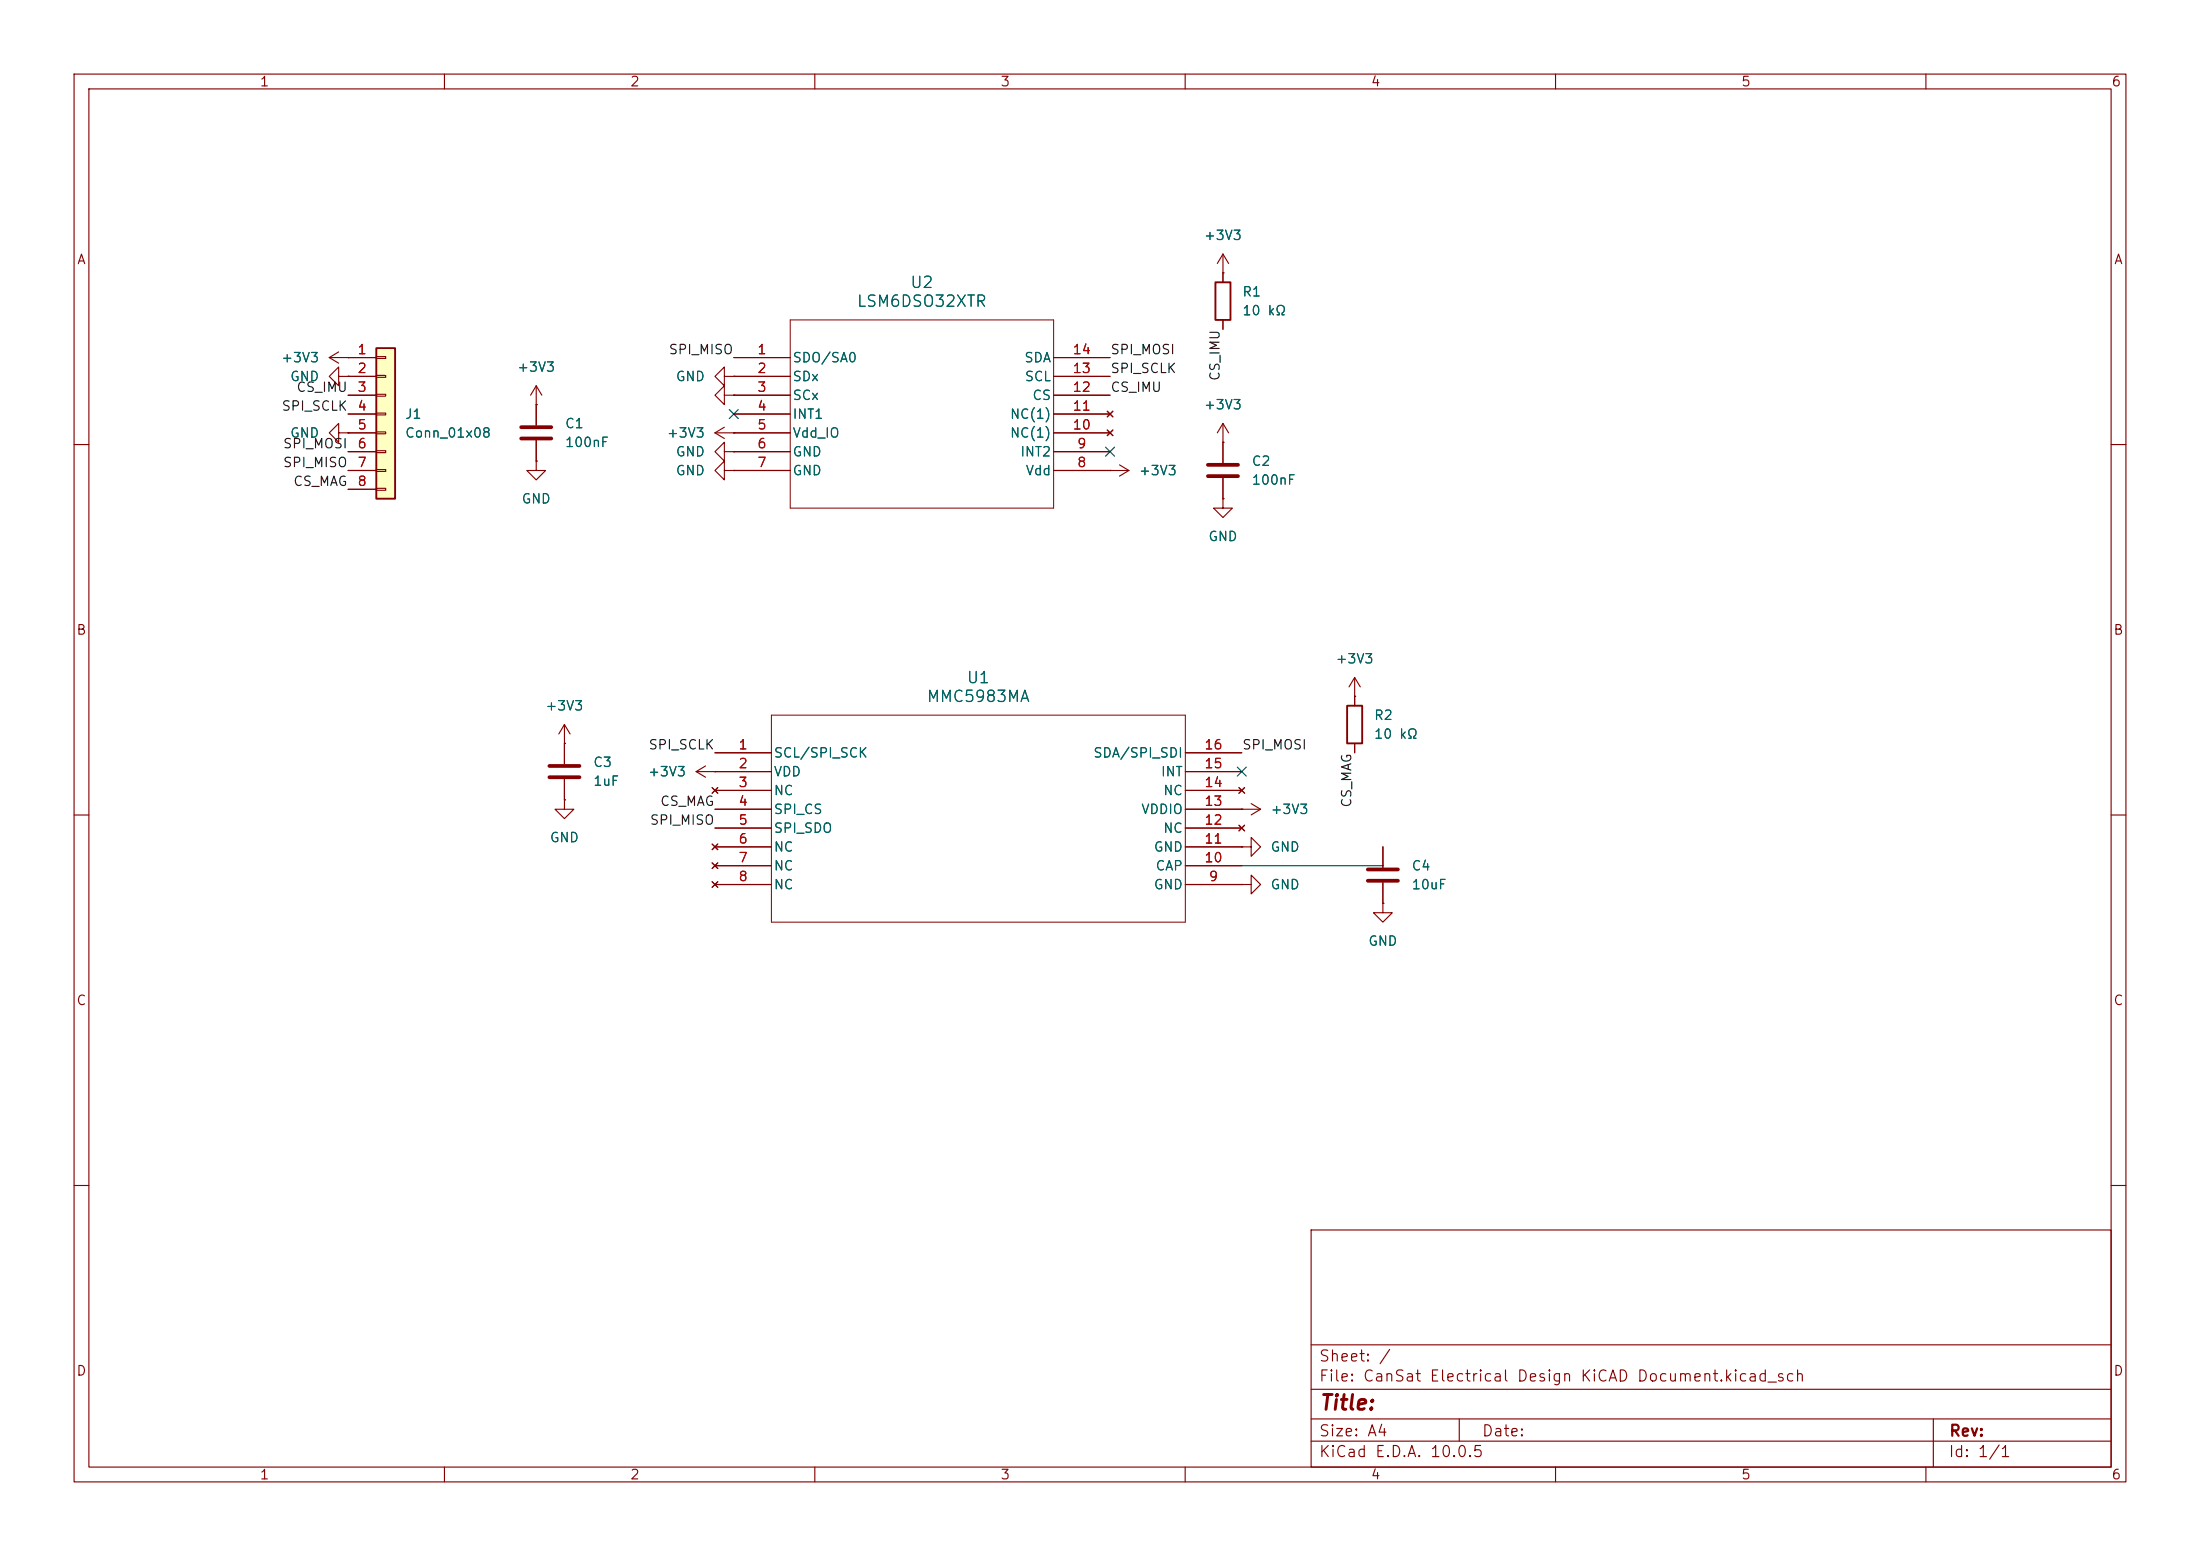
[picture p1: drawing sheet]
<svg xmlns="http://www.w3.org/2000/svg" width="297mm" height="210mm" viewBox="0 0 297 210" stroke-linecap="round" stroke-linejoin="round" font-family="sans-serif">
<g fill="none" stroke="#840000" stroke-width=".15">
<path d="M10 10h277v190h-277zM12 12h273v186h-273zM60 10v2M110 10v2M160 10v2M210 10v2M260 10v2M165.1 36.8h.1M165.1 34.3v3.8M165.1 34.3l-.8 1.3M165.1 34.3l.8 1.3M45.7 50.8v-1.3l-1.3 1.3 1.3 1.3v-1.3h1.3"/>
<path d="M47 50.8h.1M72.4 54.6h.1M72.4 52.1l-.8 1.2M72.4 52.1l.8 1.2M72.4 52.1v2.5M96.5 58.4h10.2M96.5 58.4l1.3 .8M97.8 53.3v-1.2l-1.3 1.2 1.3 1.3v-1.3h1.3M97.8 50.8v-1.3l-1.3 1.3 1.3 1.3v-1.3h1.3M97.8 57.7l-1.3 .7M99.1 58.4h.1M99.1 53.3h.1"/>
<path d="M99.1 50.8h.1M99.1 48.3h7.6M99.1 50.8h7.6M99.1 53.3h7.6M99.1 55.9h7.6M142.2 48.3h7.7M142.2 50.8h7.7M142.2 53.3h7.7M142.2 55.9h7.7M142.2 58.4h7.7M149.5 58l.7 .8M149.5 55.5l.7 .8"/>
<path d="M150.2 58l-.7 .8M150.2 55.5l-.7 .8M165.1 59.7h.1M165.1 43.2v1.3M165.1 57.2v5.3M165.1 57.2l-.8 1.2M165.1 57.2l.8 1.2M10 60h2M97.8 61v-1.3l-1.3 1.3 1.3 1.2v-1.2h1.3M99.1 61h.1M99.1 61h7.6M99.1 63.5h7.6"/>
<path d="M142.2 61h7.7M142.2 63.5h10.2M149.9 63.5h.1M151.1 62.7l1.3 .8M152.4 63.5l-1.3 .8M165.1 67.3v1.3h1.3l-1.3 1.3-1.3-1.3h1.3M165.1 67.3h.1M165.1 64.5v2.8M285 60h2M76.2 97.8v5.3M76.2 97.8l-.8 1.3M76.2 97.8l.8 1.3"/>
<path d="M182.9 94h.1M182.9 91.4l-.8 1.3M182.9 91.4l.7 1.3M182.9 91.4v3.9M10 110h2M76.2 100.3h.1M76.2 108v1.2h1.3l-1.3 1.3-1.3-1.3h1.3M76.2 108h.1M76.2 105.2v2.8M94 104.1l1.2 .8M94 104.1h10.1M95.2 103.4l-1.2 .7"/>
<path d="M96.1 106.3l.8 .8M96.1 113.9l.8 .8M96.1 116.5l.8 .7M96.1 119l.8 .8M96.5 104.1h.1M96.5 109.2h7.6M96.5 101.6h7.6M96.5 106.7h7.6M96.5 111.8h7.6M96.5 114.3h7.6M96.5 116.8h7.6M96.5 119.4h7.6"/>
<path d="M96.9 106.3l-.8 .8M96.9 113.9l-.8 .8M96.9 116.5l-.8 .7M96.9 119l-.8 .8M160 109.2h10.2M160 104.1h7.6M160 101.6h7.6M160 106.7h7.6M160 111.8h7.6M160 114.3h7.6M160 116.8h7.6M160 119.4h7.6"/>
<path d="M167.3 111.4l.7 .7M167.3 106.3l.7 .8M167.6 109.2h.1M167.6 119.4h1.3v-1.3l1.3 1.3-1.3 1.3v-1.3M167.6 119.4h.1M167.6 114.3h1.3v-1.3l1.3 1.3-1.3 1.3v-1.3M167.6 114.3h.1M168 111.4l-.7 .7M168 106.3l-.7 .8M168.9 108.5l1.3 .7M170.2 109.2l-1.3 .8M182.9 100.3v1.3"/>
<path d="M186.7 114.3v2.8M186.7 119.1v2.8M285 110h2M186.7 121.9v1.3h1.3l-1.3 1.3-1.3-1.3h1.3M186.7 121.9h.1M10 160h2M177 166h108v32h-108zM285 160h2M60 198v2M110 198v2M160 198v2M177 194.5h108"/>
<path d="M177 191.5h108M177 187.5h108M177 181.5h108M197 191.5v3M210 198v2M260 198v2M261 191.5v6.5"/>
</g>
<path d="M163.1 62.7h4M163.1 64.3h4M74.2 103.4h4M74.2 104.9h4M184.7 117.3h4M184.7 118.9h4" fill="none" stroke="#840000" stroke-width=".51"/>
<path d="M106.7 43.2h35.5v25.4h-35.5zM104.1 96.5h55.9v28h-55.9z" fill="none" stroke="#840000" stroke-width=".14"/>
<path d="M164.1 38.1h2v5.1h-2zM181.9 95.3h2v5h-2z" fill="none" stroke="#840000" stroke-width=".25"/>
<path d="M50.8 47h2.5v20.3h-2.5z" fill="#ffffc2"/>
<path d="M50.8 47h2.5v20.3h-2.5z" fill="none" stroke="#840000" stroke-width=".25"/>
<g fill="none" stroke="#840000" stroke-width=".15">
<path d="M165.1 36.8h.1M165.1 36.8v1.3M44.4 48.3h6.4M44.4 48.3l1.3 .7M45.7 58.4v-1.2l-1.3 1.2 1.3 1.3v-1.3h1.3M45.7 47.5l-1.3 .8M47 48.3h.1M47 58.4h.1M47 50.8h.1M47 50.8h3.8M47 53.3h3.8M47 55.9h3.8"/>
<path d="M47 58.4h3.8M50.8 48.1h1.3v.3h-1.3zM50.8 50.7h1.3v.2h-1.3zM50.8 53.2h1.3v.3h-1.3zM50.8 55.8h1.3v.2h-1.3zM50.8 58.3h1.3v.2h-1.3zM72.4 54.6h.1M72.4 54.6v2.8M72.4 59.4v2.8M99.1 58.4h.1M99.1 53.3h.1M99.1 50.8h.1"/>
<path d="M99.1 48.3h7.6M99.1 50.8h7.6M99.1 53.3h7.6M99.1 55.9h7.6M99.1 58.4h7.6M142.2 48.3h7.7M142.2 50.8h7.7M142.2 53.3h7.7M142.2 55.9h7.7M142.2 58.4h7.7M149.5 58l.7 .8M149.5 55.5l.7 .8"/>
<path d="M150.2 58l-.7 .8M150.2 55.5l-.7 .8M165.1 59.7h.1M165.1 43.2v1.3M165.1 59.7v2.8M47 61h3.8M47 63.5h3.8M47 66h3.8M50.8 60.8h1.3v.3h-1.3zM50.8 63.4h1.3v.2h-1.3zM50.8 65.9h1.3v.3h-1.3zM72.4 62.2v1.3h1.3l-1.3 1.3-1.3-1.3h1.3"/>
<path d="M72.4 62.2h.1M97.8 63.5v-1.3l-1.3 1.3 1.3 1.3v-1.3h1.3M99.1 63.5h.1M99.1 61h.1M99.1 61h7.6M99.1 63.5h7.6M142.2 61h7.7M142.2 63.5h7.7M149.9 63.5h.1M165.1 67.3h.1M165.1 64.5v2.8M182.9 94h.1"/>
<path d="M182.9 94v1.3M76.2 100.3h.1M76.2 108h.1M76.2 100.3v2.8M76.2 105.2v2.8M96.1 106.3l.8 .8M96.1 113.9l.8 .8M96.1 116.5l.8 .7M96.1 119l.8 .8M96.5 104.1h.1M96.5 101.6h7.6M96.5 104.1h7.6"/>
<path d="M96.5 106.7h7.6M96.5 109.2h7.6M96.5 111.8h7.6M96.5 114.3h7.6M96.5 116.8h7.6M96.5 119.4h7.6M96.9 106.3l-.8 .8M96.9 113.9l-.8 .8M96.9 116.5l-.8 .7M96.9 119l-.8 .8M160 101.6h7.6M160 104.1h7.6"/>
<path d="M160 106.7h7.6M160 109.2h7.6M160 111.8h7.6M160 114.3h7.6M160 116.8h7.6M160 119.4h7.6M167.3 111.4l.7 .7M167.3 106.3l.7 .8M167.6 109.2h.1M167.6 119.4h.1M167.6 114.3h.1M168 111.4l-.7 .7"/>
<path d="M168 106.3l-.7 .8M182.9 100.3v1.3M186.7 114.3v2.8M186.7 119.1v2.8M186.7 121.9h.1"/>
</g>
<path d="M70.4 57.7h4M70.4 59.2h4" fill="none" stroke="#840000" stroke-width=".51"/>
<path d="M186.7 114.3v2.5h-19.1" fill="none" stroke="#009600" stroke-width=".15"/>
<path d="M98.5 55.3l1.2 1.2M99.7 55.3l-1.2 1.2M149.3 60.4l1.2 1.2M150.5 60.4l-1.2 1.2M167 103.5l1.2 1.2M168.2 103.5l-1.2 1.2" fill="none" stroke="#000084" stroke-width=".15"/>
<text font-size="2" fill="#840000" x="178" y="190.8">Title:</text>
<g font-size="1.5" fill="#006464">
<text x="115.6" y="41.8">LSM6DSO32XTR</text>
<text x="122.8" y="39.3">U2</text>
<text x="125" y="95.1">MMC5983MA</text>
<text x="130.4" y="92.6">U1</text>
</g>
<g font-size="1.5" fill="#840000">
<text x="178" y="184.1">Sheet: /</text>
<text x="178" y="186.8">File: CanSat Electrical Design KiCAD Document.kicad_sch</text>
<text x="178" y="197">KiCad E.D.A. 10.0.5</text>
<text x="178" y="194.2">Size: A4</text>
<text x="200" y="194.2">Date:</text>
<text x="263" y="197">Id: 1/1</text>
<text x="263" y="194.2">Rev:</text>
</g>
<g font-size="1.3" fill="#840000">
<text x="35" y="12">1</text>
<text x="85" y="12">2</text>
<text x="135" y="12">3</text>
<text x="185" y="12">4</text>
<text x="235" y="12">5</text>
<text x="285" y="12">6</text>
<text x="10.3" y="36">A</text>
<text x="285.3" y="36">A</text>
<text x="10.2" y="86">B</text>
<text x="285.2" y="86">B</text>
<text x="10.2" y="136">C</text>
<text x="285.2" y="136">C</text>
<text x="10.2" y="186">D</text>
<text x="285.2" y="186">D</text>
<text x="35" y="200">1</text>
<text x="85" y="200">2</text>
<text x="135" y="200">3</text>
<text x="185" y="200">4</text>
<text x="235" y="200">5</text>
<text x="285" y="200">6</text>
</g>
<g font-size="1.3" fill="#006464">
<text x="162.4" y="32.7">+3V3</text>
<text x="167.6" y="40.3">R1</text>
<text x="167.6" y="42.9">10 kΩ</text>
<text x="37.9" y="49.2">+3V3</text>
<text x="39.1" y="51.8">GND</text>
<text x="69.7" y="50.5">+3V3</text>
<text x="91.1" y="51.8">GND</text>
<text x="106.9" y="49.2">SDO/SA0</text>
<text x="106.9" y="51.8">SDx</text>
<text x="138.2" y="49.2">SDA</text>
<text x="138.3" y="51.8">SCL</text>
<text x="39.1" y="59.4">GND</text>
<text x="54.6" y="56.8">J1</text>
<text x="54.6" y="59.4">Conn_01x08</text>
<text x="76.2" y="58.1">C1</text>
<text x="89.9" y="59.4">+3V3</text>
<text x="106.9" y="54.3">SCx</text>
<text x="106.9" y="56.8">INT1</text>
<text x="106.9" y="59.4">Vdd_IO</text>
<text x="136.3" y="59.4">NC(1)</text>
<text x="136.3" y="56.8">NC(1)</text>
<text x="139.3" y="54.3">CS</text>
<text x="162.4" y="55.6">+3V3</text>
<text x="76.2" y="60.7">100nF</text>
<text x="91.1" y="61.9">GND</text>
<text x="91.1" y="64.5">GND</text>
<text x="106.9" y="61.9">GND</text>
<text x="106.9" y="64.5">GND</text>
<text x="137.6" y="61.9">INT2</text>
<text x="138.4" y="64.5">Vdd</text>
<text x="153.7" y="64.5">+3V3</text>
<text x="168.9" y="63.2">C2</text>
<text x="168.9" y="65.7">100nF</text>
<text x="70.3" y="68.3">GND</text>
<text x="163" y="73.4">GND</text>
<text x="180.2" y="89.9">+3V3</text>
<text x="73.5" y="96.2">+3V3</text>
<text x="185.4" y="97.5">R2</text>
<text x="185.4" y="100">10 kΩ</text>
<text x="80" y="103.8">C3</text>
<text x="80" y="106.4">1uF</text>
<text x="87.4" y="105.1">+3V3</text>
<text x="104.4" y="102.6">SCL/SPI_SCK</text>
<text x="104.4" y="105.1">VDD</text>
<text x="104.4" y="107.6">NC</text>
<text x="147.5" y="102.6">SDA/SPI_SDI</text>
<text x="156.6" y="105.1">INT</text>
<text x="156.9" y="107.6">NC</text>
<text x="74.1" y="114">GND</text>
<text x="104.4" y="110.2">SPI_CS</text>
<text x="104.4" y="112.7">SPI_SDO</text>
<text x="154" y="110.2">VDDIO</text>
<text x="156.9" y="112.7">NC</text>
<text x="171.4" y="110.2">+3V3</text>
<text x="104.4" y="115.3">NC</text>
<text x="104.4" y="117.8">NC</text>
<text x="155.7" y="115.3">GND</text>
<text x="155.9" y="117.8">CAP</text>
<text x="171.4" y="115.3">GND</text>
<text x="190.5" y="117.8">C4</text>
<text x="104.4" y="120.3">NC</text>
<text x="155.7" y="120.3">GND</text>
<text x="171.4" y="120.3">GND</text>
<text x="190.5" y="120.3">10uF</text>
<text x="184.6" y="128">GND</text>
</g>
<g font-size="1.3" fill="#0f0f0f">
<text x="39.9" y="53.2">CS_IMU</text>
<text x="90.2" y="48.1">SPI_MISO</text>
<text x="149.8" y="48.1">SPI_MOSI</text>
<text x="149.8" y="50.7">SPI_SCLK</text>
<text x="149.8" y="53.2">CS_IMU</text>
<text x="165" y="51.5" transform="rotate(-90 165 51.5)">CS_IMU</text>
<text x="37.9" y="55.8">SPI_SCLK</text>
<text x="38.1" y="60.8">SPI_MOSI</text>
<text x="38.1" y="63.4">SPI_MISO</text>
<text x="39.5" y="65.9">CS_MAG</text>
<text x="87.5" y="101.5">SPI_SCLK</text>
<text x="167.6" y="101.5">SPI_MOSI</text>
<text x="87.6" y="111.6">SPI_MISO</text>
<text x="89" y="109.1">CS_MAG</text>
<text x="182.8" y="109.1" transform="rotate(-90 182.8 109.1)">CS_MAG</text>
</g>
<g font-size="1.3" fill="#a90000">
<text x="48.2" y="48.1">1</text>
<text x="48.2" y="50.7">2</text>
<text x="48.2" y="53.2">3</text>
<text x="102.1" y="48.1">1</text>
<text x="102.1" y="50.7">2</text>
<text x="102.1" y="53.2">3</text>
<text x="144.7" y="53.2">12</text>
<text x="144.7" y="50.7">13</text>
<text x="144.7" y="48.1">14</text>
<text x="48.2" y="55.7">4</text>
<text x="48.2" y="58.3">5</text>
<text x="102.1" y="55.7">4</text>
<text x="102.1" y="58.3">5</text>
<text x="144.7" y="58.3">10</text>
<text x="144.7" y="55.7">11</text>
<text x="48.2" y="60.8">6</text>
<text x="48.2" y="63.4">7</text>
<text x="48.2" y="65.9">8</text>
<text x="102.1" y="60.8">6</text>
<text x="102.1" y="63.4">7</text>
<text x="145.3" y="63.4">8</text>
<text x="145.3" y="60.8">9</text>
<text x="99.6" y="101.5">1</text>
<text x="162.5" y="101.5">16</text>
<text x="99.6" y="104">2</text>
<text x="99.6" y="106.5">3</text>
<text x="162.5" y="106.5">14</text>
<text x="162.5" y="104">15</text>
<text x="99.6" y="109.1">4</text>
<text x="99.6" y="111.6">5</text>
<text x="162.5" y="111.6">12</text>
<text x="162.5" y="109.1">13</text>
<text x="99.6" y="114.2">6</text>
<text x="99.6" y="116.7">7</text>
<text x="99.6" y="119.2">8</text>
<text x="162.5" y="116.7">10</text>
<text x="162.5" y="114.2">11</text>
<text x="163.1" y="119.2">9</text>
</g>
</svg>
